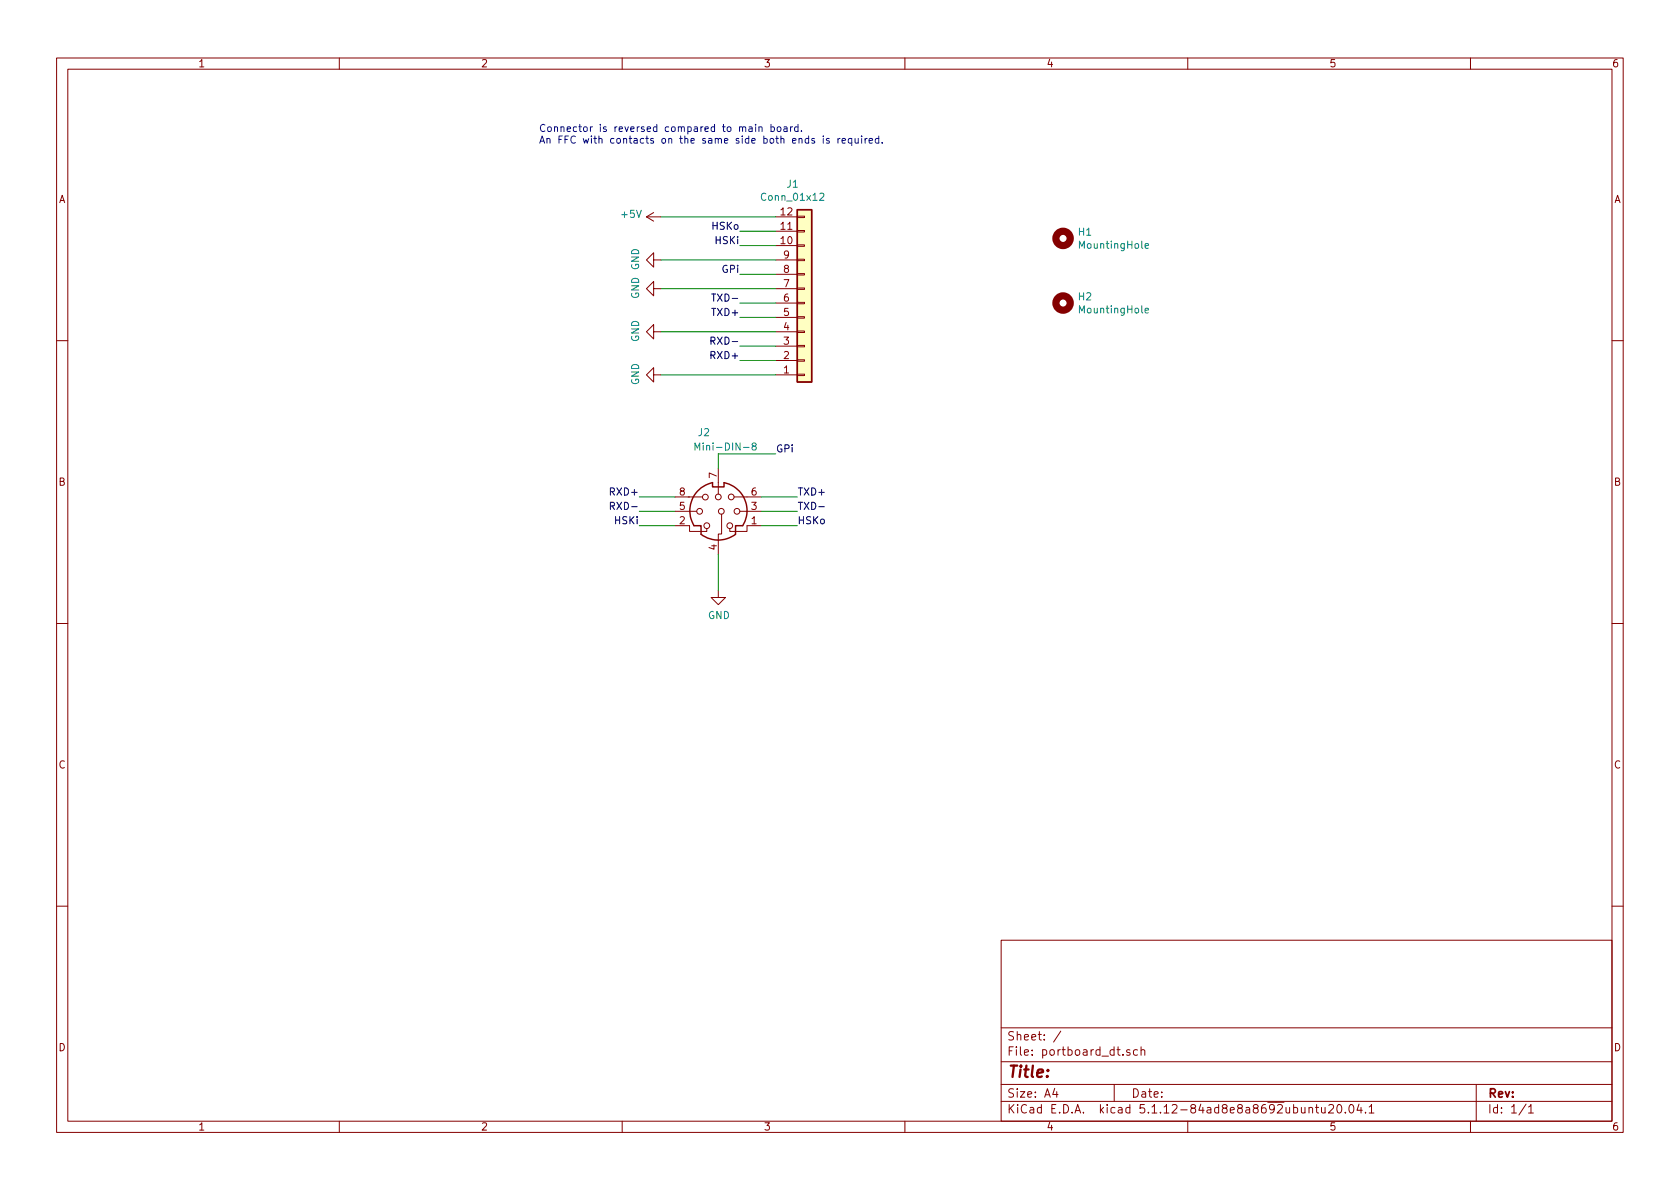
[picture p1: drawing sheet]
EESchema Schematic File Version 4
EELAYER 30 0
EELAYER END
$Descr A4 11693 8268
encoding utf-8
Sheet 1 1
Title ""
Date ""
Rev ""
Comp ""
Comment1 ""
Comment2 ""
Comment3 ""
Comment4 ""
$EndDescr
$Comp
L Connector:Mini-DIN-8 J2
U 1 1
P 5000 3550
F 0 "J2" H 4900 4100 50  0000 C CNN
F 1 "Mini-DIN-8" H 5050 4000 50  0000 C CNN
F 2 "AL_Footprints:MINI_DIN8-1H" V 4990 3540 50  0001 C CNN
F 3 "http://service.powerdynamics.com/ec/Catalog17/Section%2011.pdf" V 4990 3540 50  0001 C CNN
	1    5000 3550
	1    0    0    -1  
$EndComp
$Comp
L power:GND #PWR0102
U 1 1
P 5000 4100
F 0 "#PWR0102" H 5000 3850 50  0001 C CNN
F 1 "GND" H 5005 3927 50  0000 C CNN
F 2 "" H 5000 4100 50  0001 C CNN
F 3 "" H 5000 4100 50  0001 C CNN
	1    5000 4100
	1    0    0    -1  
$EndComp
$Comp
L Mechanical:MountingHole H1
U 1 1
P 7400 1650
F 0 "H1" H 7500 1696 50  0000 L CNN
F 1 "MountingHole" H 7500 1605 50  0000 L CNN
F 2 "MountingHole:MountingHole_2.2mm_M2_Pad" H 7400 1650 50  0001 C CNN
F 3 "~" H 7400 1650 50  0001 C CNN
	1    7400 1650
	1    0    0    -1  
$EndComp
$Comp
L Mechanical:MountingHole H2
U 1 1
P 7400 2100
F 0 "H2" H 7500 2146 50  0000 L CNN
F 1 "MountingHole" H 7500 2055 50  0000 L CNN
F 2 "MountingHole:MountingHole_2.2mm_M2_Pad" H 7400 2100 50  0001 C CNN
F 3 "~" H 7400 2100 50  0001 C CNN
	1    7400 2100
	1    0    0    -1  
$EndComp
Wire Wire Line
	5000 4100 5000 3850
Wire Wire Line
	5000 3250 5000 3150
Wire Wire Line
	5000 3150 5400 3150
Wire Wire Line
	4700 3450 4450 3450
Wire Wire Line
	4700 3550 4450 3550
Wire Wire Line
	4700 3650 4450 3650
Wire Wire Line
	5300 3450 5550 3450
Wire Wire Line
	5300 3550 5550 3550
Wire Wire Line
	5300 3650 5550 3650
Text Label 5550 3550 0    50   ~ 0
TXD-
Text Label 5550 3450 0    50   ~ 0
TXD+
Text Label 5550 3650 0    50   ~ 0
HSKo
Text Label 4450 3450 2    50   ~ 0
RXD+
Text Label 4450 3550 2    50   ~ 0
RXD-
Text Label 4450 3650 2    50   ~ 0
HSKi
Text Label 5400 3150 0    50   ~ 0
GPi
Text Notes 3750 1000 0    50   ~ 0
Connector is reversed compared to main board.\nAn FFC with contacts on the same side both ends is required.
$Comp
L Connector_Generic:Conn_01x12 J1
U 1 1
P 5600 2100
F 0 "J1" H 5518 1275 50  0000 C CNN
F 1 "Conn_01x12" H 5518 1366 50  0000 C CNN
F 2 "Connector_FFC-FPC:Hirose_FH12-12S-0.5SH_1x12-1MP_P0.50mm_Horizontal" H 5600 2100 50  0001 C CNN
F 3 "~" H 5600 2100 50  0001 C CNN
	1    5600 2100
	1    0    0    1   
$EndComp
Text Label 5150 2400 2    50   ~ 0
RXD-
Text Label 5150 2500 2    50   ~ 0
RXD+
Text Label 5150 1900 2    50   ~ 0
GPi
Wire Wire Line
	5400 1900 5150 1900
Wire Wire Line
	5400 2400 5150 2400
Wire Wire Line
	5400 2500 5150 2500
Wire Wire Line
	5400 2200 5150 2200
Wire Wire Line
	5400 2100 5150 2100
Wire Wire Line
	5400 1700 5150 1700
Wire Wire Line
	5400 1600 5150 1600
Text Label 5150 1600 2    50   ~ 0
HSKo
Text Label 5150 1700 2    50   ~ 0
HSKi
Text Label 5150 2200 2    50   ~ 0
TXD+
Text Label 5150 2100 2    50   ~ 0
TXD-
$Comp
L power:GND #PWR0101
U 1 1
P 4600 2300
F 0 "#PWR0101" H 4600 2050 50  0001 C CNN
F 1 "GND" H 4605 2127 50  0000 C CNN
F 2 "" H 4600 2300 50  0001 C CNN
F 3 "" H 4600 2300 50  0001 C CNN
	1    4600 2300
	0    1    -1   0   
$EndComp
Wire Wire Line
	4600 2300 5400 2300
$Comp
L power:+5V #PWR0103
U 1 1
P 4600 1500
F 0 "#PWR0103" H 4600 1350 50  0001 C CNN
F 1 "+5V" V 4615 1628 50  0000 L CNN
F 2 "" H 4600 1500 50  0001 C CNN
F 3 "" H 4600 1500 50  0001 C CNN
	1    4600 1500
	0    -1   -1   0   
$EndComp
Wire Wire Line
	4600 1500 5400 1500
Wire Wire Line
	4600 2600 5400 2600
$Comp
L power:GND #PWR0104
U 1 1
P 4600 2600
F 0 "#PWR0104" H 4600 2350 50  0001 C CNN
F 1 "GND" H 4605 2427 50  0000 C CNN
F 2 "" H 4600 2600 50  0001 C CNN
F 3 "" H 4600 2600 50  0001 C CNN
	1    4600 2600
	0    1    -1   0   
$EndComp
Wire Wire Line
	4600 2000 5400 2000
$Comp
L power:GND #PWR0105
U 1 1
P 4600 2000
F 0 "#PWR0105" H 4600 1750 50  0001 C CNN
F 1 "GND" H 4605 1827 50  0000 C CNN
F 2 "" H 4600 2000 50  0001 C CNN
F 3 "" H 4600 2000 50  0001 C CNN
	1    4600 2000
	0    1    -1   0   
$EndComp
Wire Wire Line
	4600 1800 5400 1800
$Comp
L power:GND #PWR0106
U 1 1
P 4600 1800
F 0 "#PWR0106" H 4600 1550 50  0001 C CNN
F 1 "GND" H 4605 1627 50  0000 C CNN
F 2 "" H 4600 1800 50  0001 C CNN
F 3 "" H 4600 1800 50  0001 C CNN
	1    4600 1800
	0    1    -1   0   
$EndComp
$EndSCHEMATC
